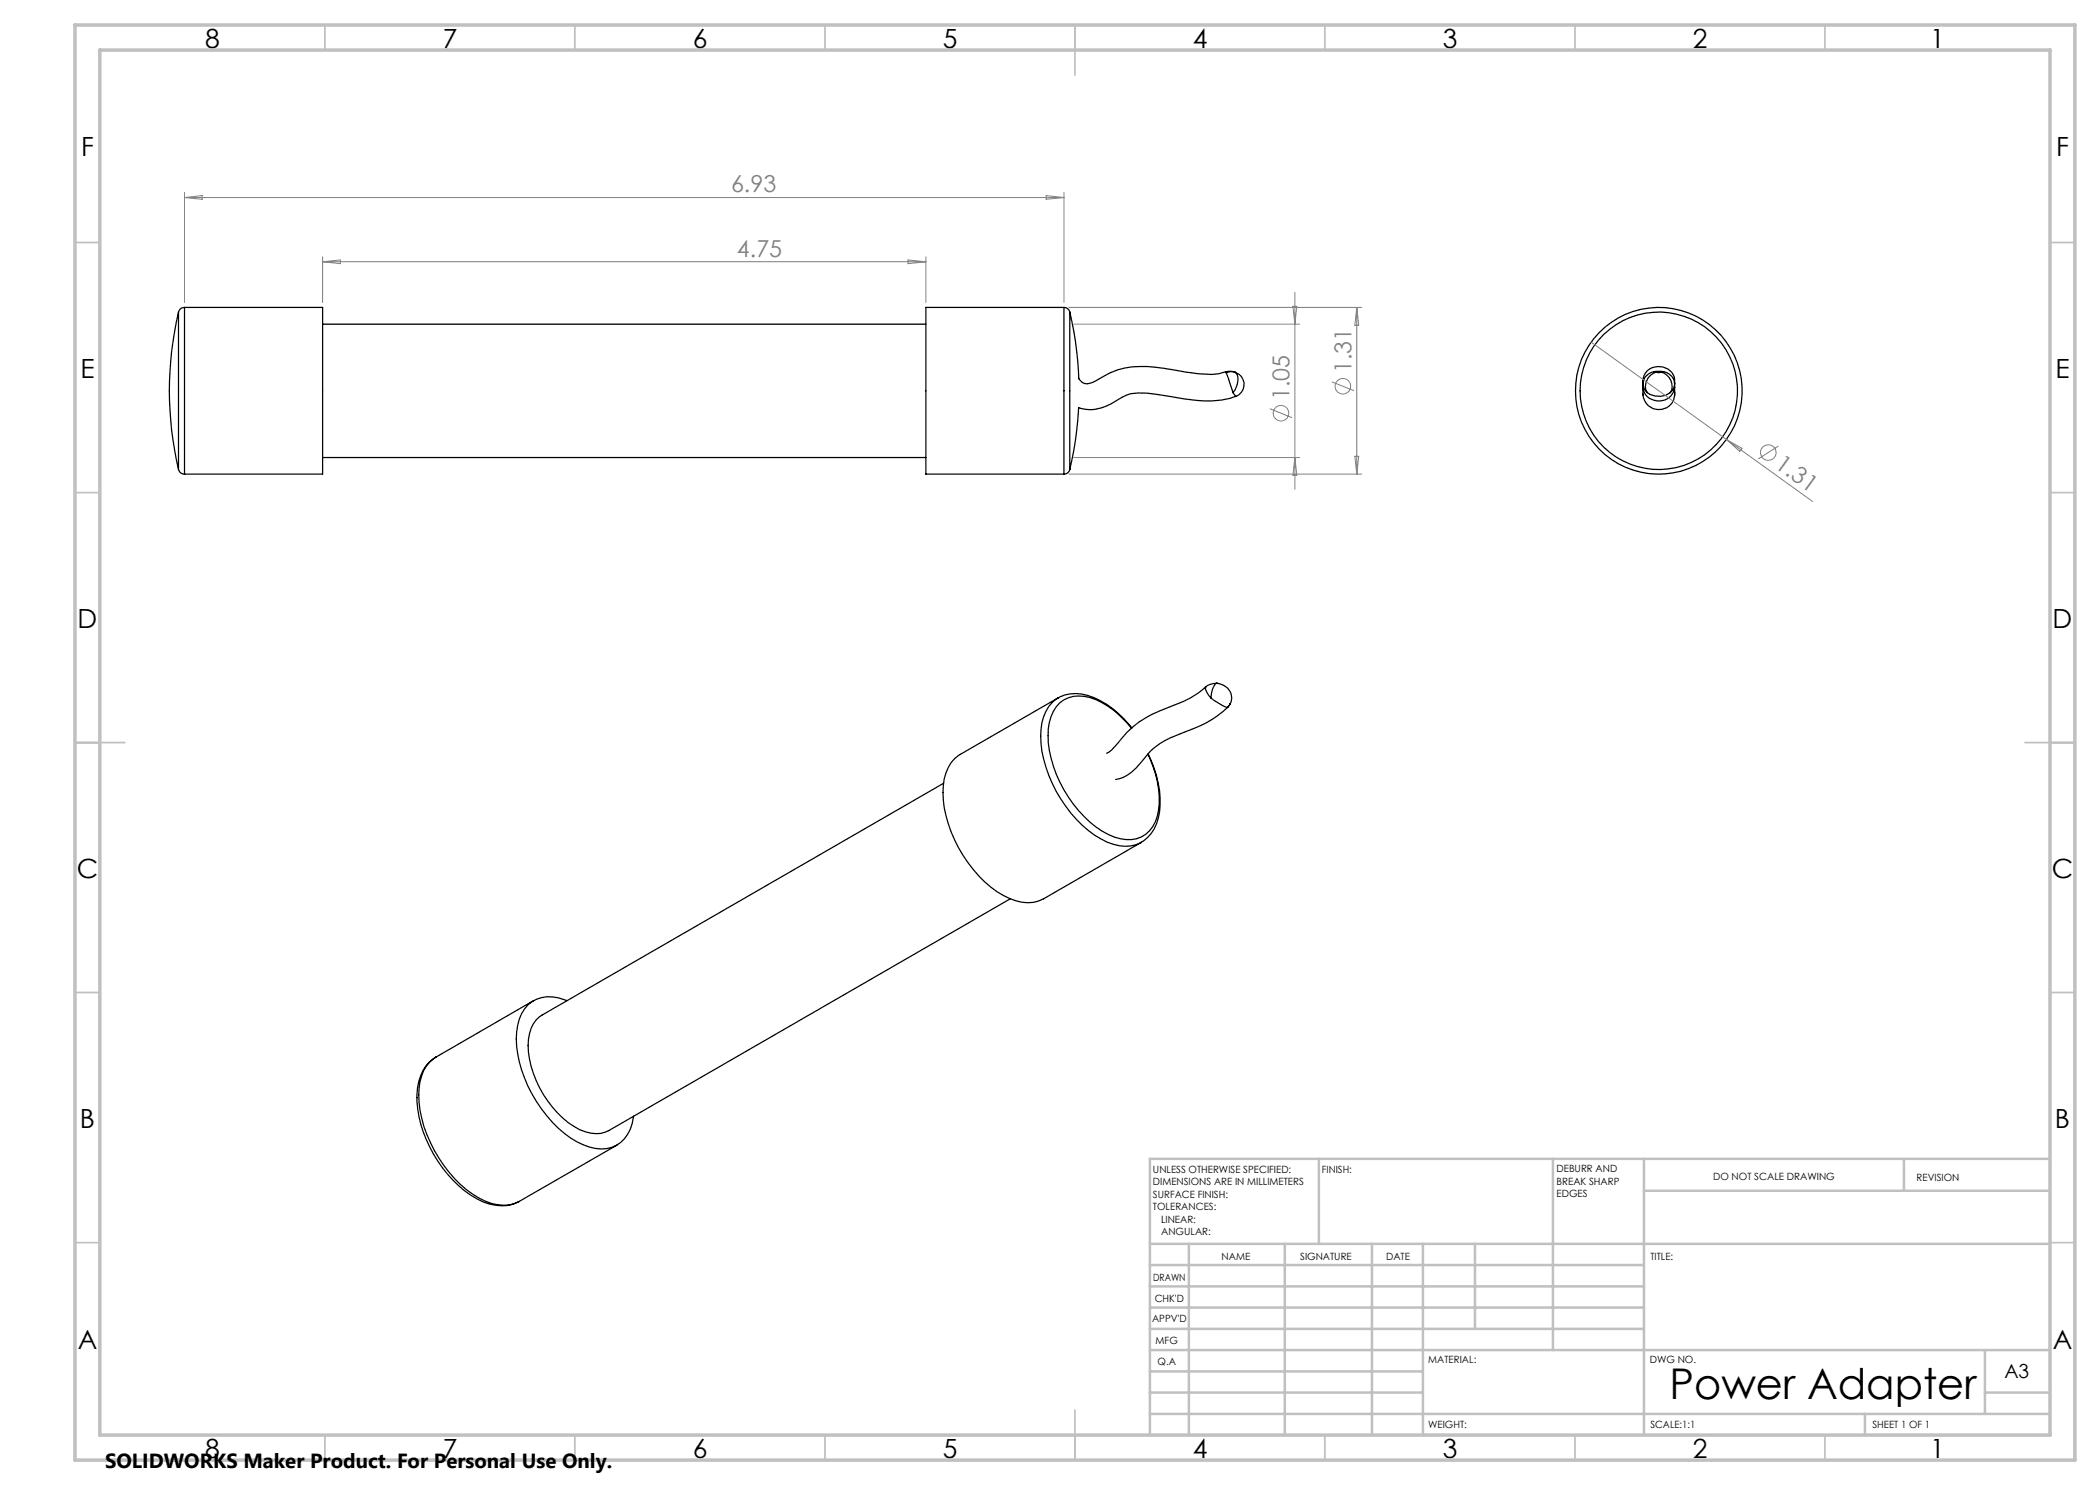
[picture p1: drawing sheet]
<svg xmlns="http://www.w3.org/2000/svg" width="420mm" height="297mm" viewBox="0 0 420 297" stroke-linecap="round" stroke-linejoin="round" font-family="sans-serif">
<g fill="none" stroke="#000" stroke-width=".25">
<path d="M35.7 62.4a68.5 68.5 0 0 0 0 31.5M35.7 62.4v31.5M36.9 61.5a1.17 1.17 0 0 0-1.2 .9M36.9 61.5h27.6v33.3h-27.6M36.9 61.5v33.3M64.5 64.8h120.7M212.8 61.5a1.17 1.17 0 0 1 1.2 .9M212.8 61.5h-27.6v33.3h27.6M212.8 61.5v33.3M214 62.4l1.1 5.9 .4 3.9 .3 3.5M214 62.4v31.5M245.1 74.4l-1.3 .4a29.3 29.3 0 0 1-9.1-.8 23.6 23.6 0 0 0-11.2 0l-1.6 .6-1.5 .9a4.9 4.9 0 0 1-3.5 1.2l-.6-.3-.6-.8"/>
<path d="M245.3 74.6l1.3 3.9M246.6 78.5l.5 .8M247 74.4a2.58 2.58 0 0 1 1.8 2.4 2.58 2.58 0 0 1-1.6 2.5M247 74.4l-1.2-.1-.7 .1 .2 .2M247 74.4a2.24 2.24 0 0 0-1.7 .2M247 74.4a2.4 2.4 0 0 1 .3 3l-.7 1.1M247.2 79.3a19.8 19.8 0 0 1-10.5 .5 52.9 52.9 0 0 0-9-1.2 7.6 7.6 0 0 0-4.7 1.7 8 8 0 0 1-7.3 1.2l-.6 6.5-1.1 5.9M328.6 76.7v.7M328.6 76.5a3.2 3.2 0 0 1 2.6-3.2 3.2 3.2 0 0 1 3.7 2.1v1.3M328.6 77.6a3.5 3.5 0 0 0 3.8 4.3 3.1 3.1 0 0 0 2.5-2.9M328.6 77.4a3.2 3.2 0 0 0 3.2 2.8 3.2 3.2 0 0 0 3.1-2.8M328.6 78.9v.1"/>
<path d="M328.6 76.7a2.11 2.11 0 0 0 .9 1.8M329.5 78.5a3.9 3.9 0 0 0 4.5 0M330.8 74.3a2.61 2.61 0 0 0-2.2 2.4M330.8 74.3h1.9M330.8 74.3l.5 .1M331.3 74.4a2.88 2.88 0 0 0-1.8 4.1M331.3 74.4l.5 .1 .4-.1M331.3 74.4h.9M332.2 74.4a2.83 2.83 0 0 1 1.8 4.1M332.7 74.3a2.61 2.61 0 0 1 2.2 2.4M332.7 74.3l-.5 .1M334.9 76.5a2.18 2.18 0 0 1-.9 2"/>
<path d="M334.9 76.7v2.3M334.9 78.4v.6M35.7 93.9a1.17 1.17 0 0 0 1.2 .9M64.5 91.5h120.7M214 93.9a1.17 1.17 0 0 1-1.2 .9M211.7 139.6h-.1M211.7 139.6a8.4 8.4 0 0 1 8.3 .5 20.9 20.9 0 0 1 6.4 5.5M241.2 137.3a18.5 18.5 0 0 1-7.4 4.1 19.6 19.6 0 0 0-10.2 7.3l-1.2 1.3-1.1 .7M241.2 137.3a.97 .97 0 0 0 .2 1.3l.8 1M242.2 139.6l2.2 1.5 1.1 .4M243.5 136.7a2.95 2.95 0 0 1 2.6 4M243.5 136.7a3.7 3.7 0 0 0-2.3 .6"/>
<path d="M243.5 136.7a2.4 2.4 0 0 0-1.2 2.2l-.1 .7M188.7 156.7l-80.3 46.3a6 6 0 0 0-2.7 4.9 20.1 20.1 0 0 0 5.8 14.7 12.2 12.2 0 0 0 7.6 4.1h1l1.6-.6 80.3-46.3M190.9 151.7l1.2-.8 19.5-11.3a8.3 8.3 0 0 0-3.5 7.6 25.7 25.7 0 0 0 12.1 20.6 8.4 8.4 0 0 0 7.9 .8l.1-.1-19.5 11.3a7.2 7.2 0 0 1-6.8-.1 22.4 22.4 0 0 1-10.2-10.2 22.1 22.1 0 0 1-2.9-13.7 8.1 8.1 0 0 1 2.1-4.1zM226.3 145.6a16.5 16.5 0 0 0-9.4-6.3 5.7 5.7 0 0 0-6.7 4 15.5 15.5 0 0 0 .5 9.9 24.1 24.1 0 0 0 11 13.7 7.2 7.2 0 0 0 7.4 0 7.7 7.7 0 0 0 2.7-6.2 20.5 20.5 0 0 0-2.2-9.8M229.6 150.8a20.3 20.3 0 0 1 2.1 12.8 7.3 7.3 0 0 1-3.5 4.8M245.6 141.4a22.3 22.3 0 0 1-8.6 5 17.6 17.6 0 0 0-6.8 3.7l-.7 .8a13.8 13.8 0 0 1-4.8 4.6l-1.6 .4M246 140.7l-.5 .8M246.1 140.7l-.6 .8M87.2 211.4a8.3 8.3 0 0 0-3.8 7.5 25.1 25.1 0 0 0 12 20.9 8.6 8.6 0 0 0 8.4 .5M87.2 211.4a7.3 7.3 0 0 0-3.4 6.2 23.7 23.7 0 0 0 5 15.5 19.5 19.5 0 0 0 9.5 7.6 6.6 6.6 0 0 0 5.6-.4l19.5-11.3M106.7 200.1l-19.5 11.3M113.4 200.1a6.8 6.8 0 0 0-8.5 1.7 11.7 11.7 0 0 0-1.4 9 26.5 26.5 0 0 0 11.9 17.5 8.4 8.4 0 0 0 7.9 .8 7.4 7.4 0 0 0 3.4-5.9"/>
<circle cx="331.8" cy="78.2" r="15.7"/>
<circle cx="331.8" cy="78.1" r="16.7"/>
</g>
<g fill="none" stroke="#808080" stroke-width=".2">
<path d="M36.9 38.5v22M36.9 39.5h175.9M36.9 39.5l3.5-.4v.8zM209.2 39.1l3.6 .4-3.6 .4zM212.8 38.5v22M64.5 51.4v9.1M64.5 52.3h120.7M64.5 52.3l3.6-.3v.7zM181.6 52l3.6 .3-3.6 .4zM185.2 51.4v9.1M259 58.5v39.4M213.8 61.5h58.5"/>
<path d="M214.7 64.8h45.3M258.6 61.3h.8l-.4 3.5zM266.3 76.4l4.5 1.7M271.4 61.5v33.3M271.4 61.5l.3 3.5h-.7zM318.2 68.4l44.3 31.9M213.8 94.8h58.5M214.7 91.5h45.3M254 81.7l4.4 1.8M259 91.5l.4 3.5h-.8zM271 91.3h.7l-.3 3.5zM345.3 87.9l3.1 1.8-.5 .6z"/>
<path d="M355.7 89.2l-4.1 2.6"/>
<circle cx="268.6" cy="77.3" r="1.56"/>
<circle cx="256.2" cy="82.7" r="1.56"/>
<circle cx="353.7" cy="90.5" r="1.56"/>
</g>
<g fill="none" stroke="#c0c0c0" stroke-width=".35">
<path d="M65 5v5M115 5v5M165 5v5M215 5v10M265 5v5M315 5v5M365 5v5M15 48.5h5M410 48.5h5M15 98.5h5M410 98.5h5M15 148.5h10"/>
<path d="M405 148.5h10M15 198.5h5M410 198.5h5M15 248.5h5M410 248.5h5M65 287v5M115 287v5M165 287v5M215 282v10M265 287v5M315 287v5M365 287v5"/>
</g>
<g fill="none" stroke="#c0c0c0" stroke-width=".5">
<path d="M263.8 231.8v17M310.6 231.8v38.2M328.8 231.8v55.2M328.8 238.2h81.2M380.8 231.8v6.4M410 231.8h-180v55.2M230 248.8h180M230 257.3h98.8M230 253h98.8M237.8 248.8v38.2M257 248.8v38.2M274.4 248.8v38.2"/>
<path d="M284.6 248.8v38.2M295 248.8v17M230 265.8h98.8M230 261.5h98.8M230 278.5h54.6M230 274.3h54.6M230 270h180M397 278.5h13M397 270v12.8M230 282.8h180M373 282.8v4.2"/>
</g>
<path d="M15 5h400v287h-400zM20 10h390v277h-390z" fill="none" stroke="#c0c0c0" stroke-width=".7"/>
<text font-size="8.5" x="333.9" y="279.7">Power Adapter</text>
<g font-size="5.3">
<text x="41" y="9.5">8</text>
<text x="88.5" y="9.5">7</text>
<text x="138.5" y="9.5">6</text>
<text x="188.5" y="9.5">5</text>
<text x="238.5" y="9.5">4</text>
<text x="288.5" y="9.5">3</text>
<text x="338.5" y="9.5">2</text>
<text x="386" y="9.5">1</text>
<text x="16.2" y="31.3">F</text>
<text x="411.2" y="31.3">F</text>
<text x="16.1" y="75.5">E</text>
<text x="411.1" y="75.5">E</text>
<text x="15.5" y="125.5">D</text>
<text x="410.5" y="125.5">D</text>
<text x="15.4" y="175.5">C</text>
<text x="410.4" y="175.5">C</text>
<text x="16" y="225.5">B</text>
<text x="411" y="225.5">B</text>
<text x="15.5" y="269.8">A</text>
<text x="410.5" y="269.8">A</text>
<text x="41" y="291.5">8</text>
<text x="88.5" y="291.5">7</text>
<text x="138.5" y="291.5">6</text>
<text x="188.5" y="291.5">5</text>
<text x="238.5" y="291.5">4</text>
<text x="288.5" y="291.5">3</text>
<text x="338.5" y="291.5">2</text>
<text x="386" y="291.5">1</text>
</g>
<g font-size="4.7" fill="#808080">
<text x="146.2" y="38.5">6.93</text>
<text x="147.4" y="51.3">4.75</text>
<text x="270.3" y="74.7" transform="rotate(-90 270.3 74.7)">1.31</text>
<text x="257.9" y="80.1" transform="rotate(-90 257.9 80.1)">1.05</text>
<text x="354.8" y="93.4" transform="rotate(36 354.8 93.4)">1.31</text>
</g>
<text font-size="4.1" x="21" y="293.7">SOLIDWORKS Maker Product. For Personal Use Only.</text>
<text font-size="3.9" x="400.9" y="275.5">A3</text>
<g font-size="2">
<text x="230.6" y="234.6">UNLESS OTHERWISE SPECIFIED:</text>
<text x="230.6" y="237.1">DIMENSIONS ARE IN MILLIMETERS</text>
<text x="230.6" y="239.6">SURFACE FINISH:</text>
<text x="264.4" y="234.6">FINISH:</text>
<text x="311.3" y="234.5">DEBURR AND</text>
<text x="311.3" y="237">BREAK SHARP</text>
<text x="311.3" y="239.5">EDGES</text>
<text x="342.6" y="236">DO NOT SCALE DRAWING</text>
<text x="383.3" y="236.2">REVISION</text>
<text x="230.6" y="242.1">TOLERANCES:</text>
<text x="232.2" y="244.6">LINEAR:</text>
<text x="232.2" y="247.1">ANGULAR:</text>
<text x="244.3" y="252">NAME</text>
<text x="260" y="251.9">SIGNATURE</text>
<text x="277.2" y="251.9">DATE</text>
<text x="330.1" y="251.9">TITLE:</text>
<text x="230.6" y="256.1">DRAWN</text>
<text x="230.9" y="260.3">CHK'D</text>
<text x="230.4" y="264.4">APPV'D</text>
<text x="231.1" y="268.8">MFG</text>
<text x="231.5" y="273">Q.A</text>
<text x="285.6" y="272.5">MATERIAL:</text>
<text x="330" y="272.5">DWG NO.</text>
<text x="285.6" y="285.5">WEIGHT:</text>
<text x="330.1" y="285.6">SCALE:1:1</text>
<text x="374.5" y="285.6">SHEET 1 OF 1</text>
</g>
</svg>
